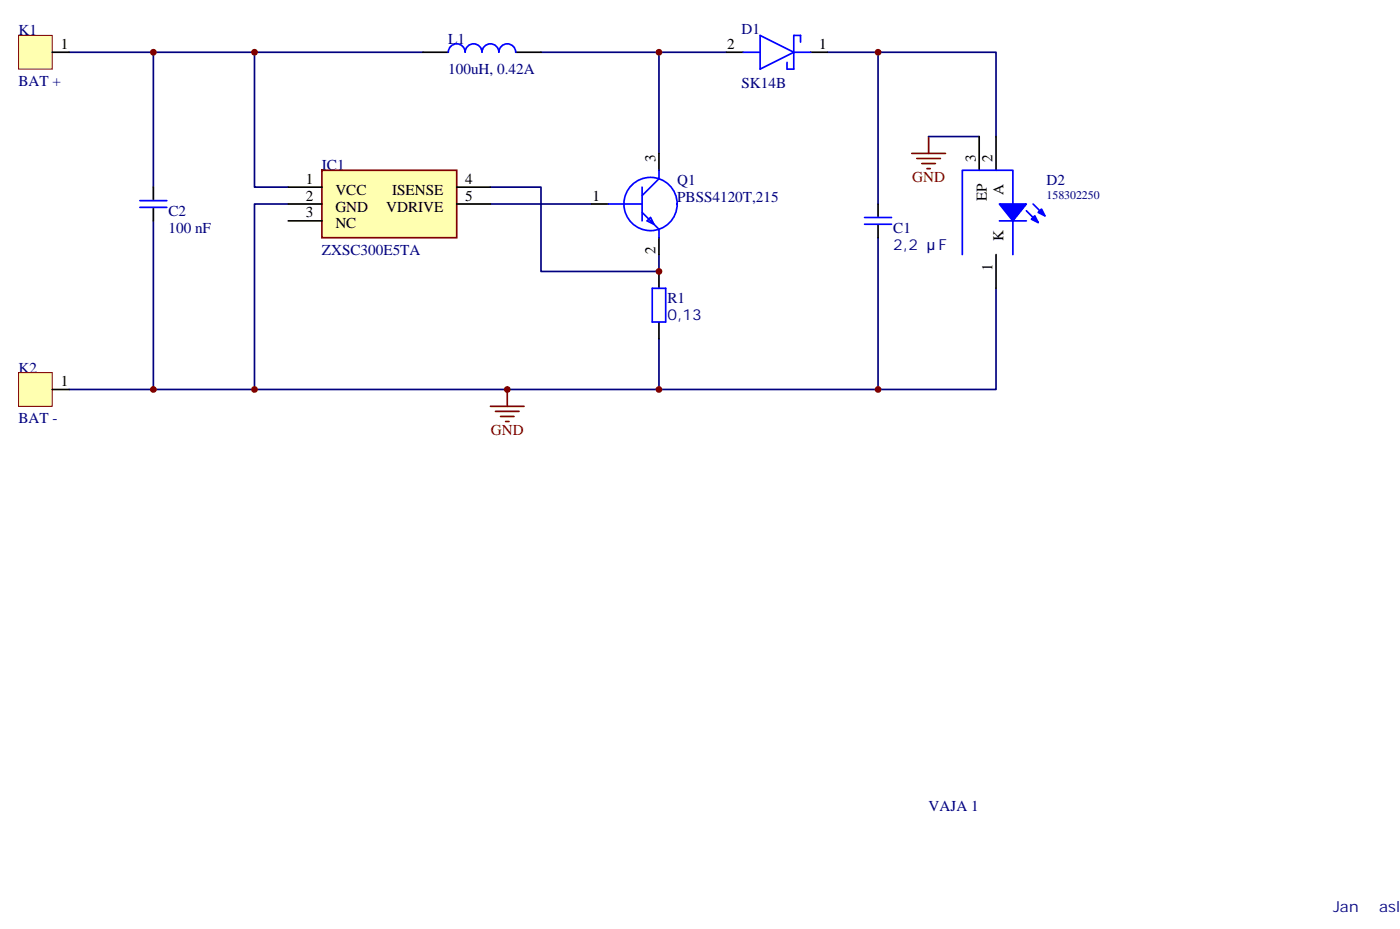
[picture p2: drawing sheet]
<svg xmlns="http://www.w3.org/2000/svg" width="293mm" height="194mm" viewBox="0 0 293 194" stroke-linecap="round" stroke-linejoin="round" font-family="sans-serif">
<g fill="none" stroke="#000080" stroke-width=".35">
<path d="M14.5 10.9h74M32.1 10.9v28.3M53.3 10.9v28.3h7M113.2 10.9h38.8M137.9 10.9v21.2M173.2 10.9h35.3v17.7M183.8 10.9v31.8M102.7 39.2h10.5v17.6h24.7v-3.5M194.4 28.6h10.6M32.1 46.2v35.3M60.3 42.7h-7v38.8M102.7 42.7h21.1"/>
<path d="M183.8 49.7v31.8M137.9 70.9v10.6M208.5 60.3v21.2h-194"/>
</g>
<path d="M190.9 32.1h7M191.9 33.2h4.9M193 34.2h2.8M194 35.3h.7M194.4 28.6v3.5M102.7 85h7M103.7 86.1h5M104.8 87.1h2.8M105.8 88.2h.7M106.2 81.5v3.5" fill="none" stroke="#800000" stroke-width=".35"/>
<path d="M3.9 7.4h7v7.1h-7z" fill="#ffffb0" stroke="#800000" stroke-width=".21"/>
<path d="M10.9 10.9h3.6" fill="none" stroke="#000" stroke-width=".35"/>
<path d="M3.9 78h7v7h-7z" fill="#ffffb0" stroke="#800000" stroke-width=".21"/>
<path d="M88.5 10.9h5.3M107.9 10.9h5.3M152 10.9h3.6M169.7 10.9h3.5M137.9 32.1v3.5M205 28.6v7M208.5 28.6v7M123.8 42.7h3.6M137.9 49.7v3.6M208.5 53.3v7M10.9 81.5h3.6" fill="none" stroke="#000" stroke-width=".35"/>
<g fill="none" stroke="#00f" stroke-width=".35">
<path d="M93.8 10.9a1.76 1.76 0 0 1 1.8-1.7 1.76 1.76 0 0 1 1.8 1.7 1.76 1.76 0 0 1 1.7-1.7 1.76 1.76 0 0 1 1.8 1.7 1.76 1.76 0 0 1 1.8-1.7 1.76 1.76 0 0 1 1.7 1.7 1.76 1.76 0 0 1 1.8-1.7 1.76 1.76 0 0 1 1.7 1.7M155.6 10.9h3.5M159.1 7.4l7.1 3.5-7.1 3.6zM166.2 10.9h3.5M167.6 8.8v-1.4h-1.4v7.1h-1.5v-1.4M134.4 39.2v7M137.9 35.6v1.8l-3.5 3.5M127.4 42.7h7M134.4 44.4l3.5 3.6v1.7M135.5 46.2l.7-.7 .7 1.4zM201.4 53.3v-17.7h10.6v17.7M209.2 46.2h5.6"/>
<path d="M214.8 44.1l2.5 2.5M216.3 42.7l2.4 2.5"/>
<circle cx="136.2" cy="42.7" r="5.6"/>
</g>
<g fill="#00f" stroke="#00f" stroke-width=".35">
<path d="M209.2 42.7h5.6l-2.8 3.5z"/>
<path d="M217.3 44.4l.7-.7 .7 1.5z"/>
<path d="M215.9 45.9l.7-.7 .7 1.4z"/>
</g>
<path d="M67.4 35.6h28.2v14.1h-28.2z" fill="#ffffb0" stroke="#800000" stroke-width=".35"/>
<path d="M32.1 39.2v2.6M60.3 39.2h7.1M95.6 39.2h7.1M32.1 43.6v2.6M60.3 42.7h7.1M60.3 46.2h7.1M95.6 42.7h7.1M137.9 56.8v3.5M183.8 42.7v2.6M183.8 47.1v2.6M137.9 67.4v3.5" fill="none" stroke="#000" stroke-width=".35"/>
<path d="M29.3 43.4h5.6M29.3 42h5.6M181 46.9h5.6M181 45.5h5.6M136.5 60.3h2.8v7.1h-2.8z" fill="none" stroke="#00f" stroke-width=".35"/>
<g fill="#800000">
<circle cx="32.1" cy="81.5" r=".71"/>
<circle cx="32.1" cy="10.9" r=".71"/>
<circle cx="53.3" cy="81.5" r=".71"/>
<circle cx="53.3" cy="10.9" r=".71"/>
<circle cx="106.2" cy="81.5" r=".71"/>
<circle cx="137.9" cy="81.5" r=".71"/>
<circle cx="137.9" cy="56.8" r=".71"/>
<circle cx="137.9" cy="10.9" r=".71"/>
<circle cx="183.8" cy="81.5" r=".71"/>
<circle cx="183.8" cy="10.9" r=".71"/>
</g>
<g font-size="3.2" fill="#000080">
<text x="3.9" y="7.4">K1</text>
<text x="93.8" y="9.2">L1</text>
<text x="155.2" y="7.1">D1</text>
<text x="3.9" y="18">BAT +</text>
<text x="93.8" y="15.5">100uH, 0.42A</text>
<text x="155.2" y="18.3">SK14B</text>
<text x="67.4" y="35.6">IC1</text>
<text x="141.7" y="38.8">Q1</text>
<text x="219.1" y="38.8">D2</text>
<text x="35.3" y="45.2">C2</text>
<text x="141.7" y="42.3">PBSS4120T,215</text>
<text x="35.3" y="48.7">100 nF</text>
<text x="67.4" y="53.3">ZXSC300E5TA</text>
<text x="187" y="52.2">2,2</text>
<text x="187" y="48.7">C1</text>
<text x="196.4" y="52.2">F</text>
<text x="139.7" y="63.5">R1</text>
<text x="139.7" y="67">0,13</text>
<text x="3.9" y="78">K2</text>
<text x="3.9" y="88.5">BAT -</text>
<text x="194.4" y="169.7">VAJA 1</text>
<text x="279" y="190.9">Jan</text>
<text x="288.7" y="190.9">asl</text>
</g>
<g font-size="3.2">
<text x="12.7" y="10.2">1</text>
<text x="152.2" y="10.2">2</text>
<text x="171.4" y="10.2">1</text>
<text x="137.2" y="33.9" transform="rotate(-90 137.2 33.9)">3</text>
<text x="204.3" y="33.9" transform="rotate(-90 204.3 33.9)">3</text>
<text x="207.8" y="33.9" transform="rotate(-90 207.8 33.9)">2</text>
<text x="64" y="38.5">1</text>
<text x="64" y="42">2</text>
<text x="70.2" y="40.7">VCC</text>
<text x="82.1" y="40.7">ISENSE</text>
<text x="97.4" y="38.5">4</text>
<text x="97.4" y="42">5</text>
<text x="124" y="42">1</text>
<text x="210.1" y="40.7" transform="rotate(-90 210.1 40.7)">A</text>
<text x="64" y="45.5">3</text>
<text x="70.2" y="44.3">GND</text>
<text x="70.2" y="47.8">NC</text>
<text x="80.8" y="44.3">VDRIVE</text>
<text x="206.6" y="42.1" transform="rotate(-90 206.6 42.1)">EP</text>
<text x="137.2" y="53.1" transform="rotate(-90 137.2 53.1)">2</text>
<text x="210.1" y="50.4" transform="rotate(-90 210.1 50.4)">K</text>
<text x="207.8" y="56.6" transform="rotate(-90 207.8 56.6)">1</text>
<text x="12.7" y="80.8">1</text>
</g>
<g font-size="3.2" fill="#800000">
<text x="191" y="38.2">GND</text>
<text x="102.8" y="91.1">GND</text>
</g>
<text font-size="2.5" fill="#000080" x="219.1" y="41.6">158302250</text>
</svg>
